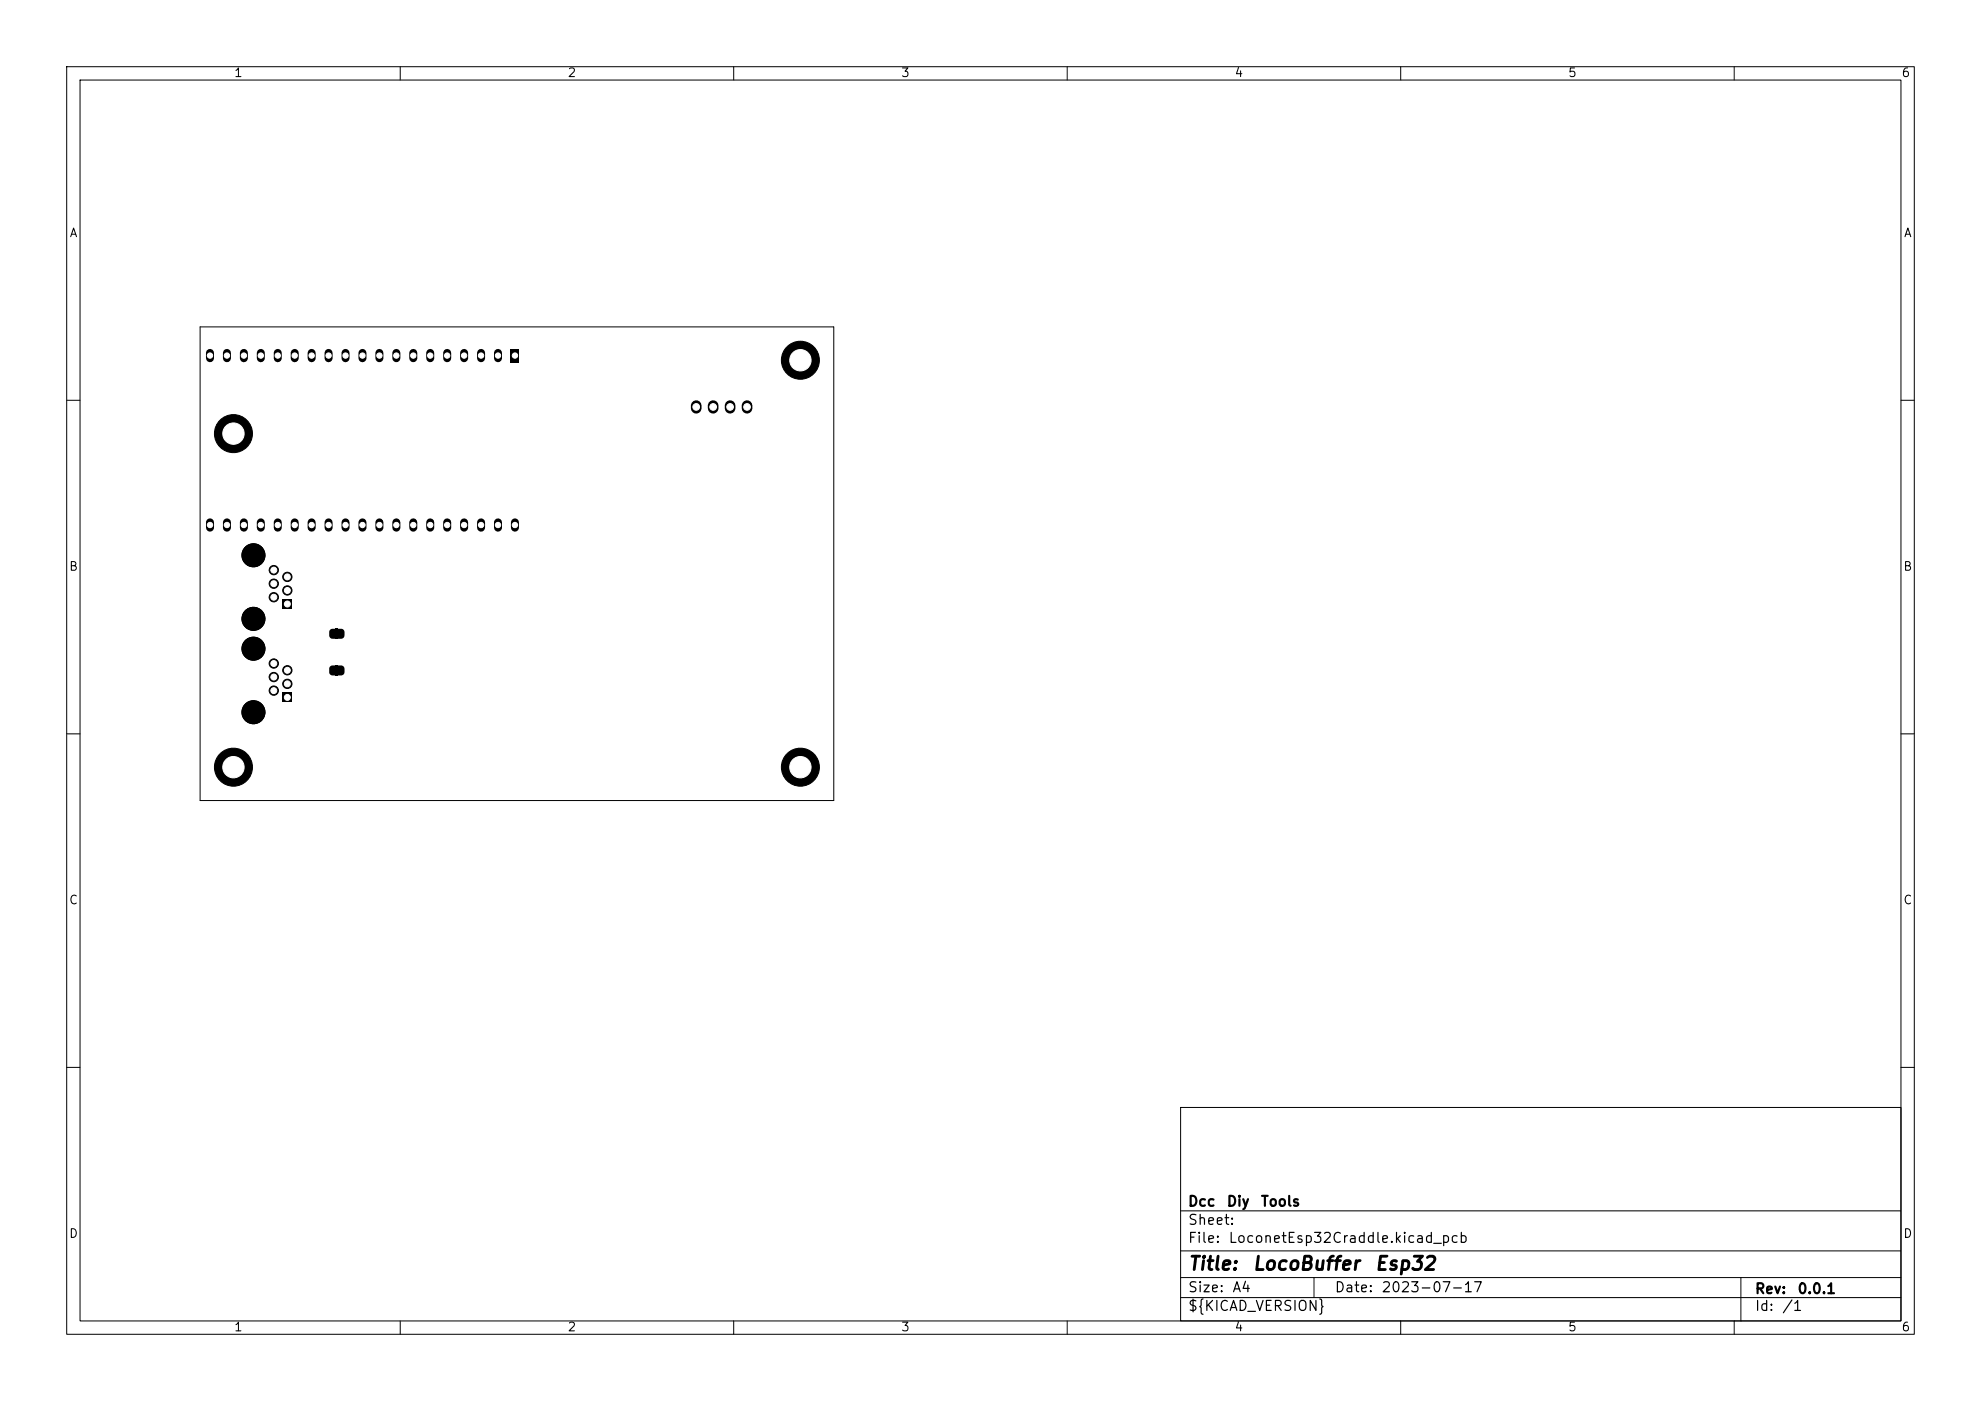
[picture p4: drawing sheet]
<svg xmlns="http://www.w3.org/2000/svg" width="297mm" height="210mm" viewBox="0 0 297 210" stroke-linecap="round" stroke-linejoin="round" font-family="sans-serif">
<g fill="none" stroke="#000" stroke-width=".15">
<path d="M10 10h277v190h-277zM12 12h273v186h-273zM60 10v2M110 10v2M160 10v2M210 10v2M260 10v2M30 49h95v71h-95zM10 60h2M285 60h2M10 110h2M285 110h2"/>
<path d="M10 160h2M177 166h108v32h-108zM285 160h2M60 198v2M110 198v2M160 198v2M177 194.5h108M177 191.5h108M177 187.5h108M177 181.5h108M197 191.5v3M210 198v2"/>
<path d="M260 198v2M261 191.5v6.5"/>
</g>
<path d="M76.6 52.3h1.2v2h-1.2zM42.4 89.8h1.4v1.4h-1.4zM49.5 94.4l.8-.1v1.5l-.6-.1-.3-.3v-.7zM50.3 94.3h.3v1.5h-.3zM50.3 99.8h.3v1.4h-.3zM50.7 94.3h.6l.3 .3v.7l-.3 .4-.6 .1zM50.7 99.8h.6l.3 .3v.7l-.3 .4-.6 .1zM42.4 103.8h1.4v1.4h-1.4zM49.5 99.9l.3-.1h.5v1.5l-.5-.1-.3-.1-.1-.3z" fill="#000"/>
<g fill="#000" stroke="#000" stroke-width=".15">
<circle cx="120" cy="54" r="2.85"/>
<circle cx="35" cy="65" r="2.85"/>
<circle cx="38" cy="83.2" r="1.72"/>
<circle cx="38" cy="92.8" r="1.72"/>
<circle cx="38" cy="97.2" r="1.72"/>
<circle cx="41" cy="87.5" r=".7"/>
<circle cx="41" cy="99.5" r=".7"/>
<circle cx="41" cy="85.5" r=".7"/>
<circle cx="41" cy="89.5" r=".7"/>
<circle cx="43.1" cy="88.5" r=".7"/>
<circle cx="43.1" cy="86.5" r=".7"/>
<circle cx="35" cy="115" r="2.85"/>
<circle cx="38" cy="106.8" r="1.72"/>
<circle cx="41" cy="101.5" r=".7"/>
<circle cx="41" cy="103.5" r=".7"/>
<circle cx="43.1" cy="102.5" r=".7"/>
<circle cx="43.1" cy="100.5" r=".7"/>
<circle cx="120" cy="115" r="2.85"/>
</g>
<g fill="none" stroke="#000" stroke-width="1.2">
<path d="M31.5 52.9v.8M34 52.9v.8M36.6 52.9v.8M39.1 52.9v.8M41.6 52.9v.8M44.2 52.9v.8M46.7 52.9v.8M49.3 52.9v.8M51.8 52.9v.8M54.3 52.9v.8M56.9 52.9v.8M59.4 52.9v.8"/>
<path d="M62 52.9v.8M64.5 52.9v.8M67 52.9v.8M69.6 52.9v.8M72.1 52.9v.8M74.7 52.9v.8M31.5 78.3v.8M34 78.3v.8M36.6 78.3v.8M39.1 78.3v.8M41.6 78.3v.8M44.2 78.3v.8"/>
<path d="M46.7 78.3v.8M49.3 78.3v.8M51.8 78.3v.8M54.3 78.3v.8M56.9 78.3v.8M59.4 78.3v.8M62 78.3v.8M64.5 78.3v.8M67 78.3v.8M69.6 78.3v.8M72.1 78.3v.8M74.7 78.3v.8"/>
<path d="M77.2 78.3v.8"/>
</g>
<path d="M104.4 60.8v.4M106.9 60.8v.4M109.5 60.8v.4M112 60.8v.4" fill="none" stroke="#000" stroke-width="1.6"/>
<g fill="#fff" stroke="#fff" stroke-width=".15">
<circle cx="43.1" cy="90.5" r=".44"/>
<circle cx="41" cy="89.5" r=".44"/>
<circle cx="43.1" cy="88.5" r=".44"/>
<circle cx="41" cy="87.5" r=".44"/>
<circle cx="43.1" cy="86.5" r=".44"/>
<circle cx="41" cy="85.5" r=".44"/>
<circle cx="43.1" cy="104.5" r=".45"/>
<circle cx="41" cy="103.5" r=".45"/>
<circle cx="43.1" cy="102.5" r=".45"/>
<circle cx="41" cy="101.5" r=".45"/>
<circle cx="43.1" cy="100.5" r=".45"/>
<circle cx="41" cy="99.5" r=".45"/>
<circle cx="35" cy="65" r="1.6"/>
<circle cx="35" cy="115" r="1.6"/>
<circle cx="120" cy="115" r="1.6"/>
<circle cx="120" cy="54" r="1.6"/>
<circle cx="77.2" cy="53.3" r=".4"/>
<circle cx="74.7" cy="53.3" r=".4"/>
<circle cx="72.1" cy="53.3" r=".4"/>
<circle cx="69.6" cy="53.3" r=".4"/>
<circle cx="67" cy="53.3" r=".4"/>
<circle cx="64.5" cy="53.3" r=".4"/>
<circle cx="62" cy="53.3" r=".4"/>
<circle cx="59.4" cy="53.3" r=".4"/>
<circle cx="56.9" cy="53.3" r=".4"/>
<circle cx="54.3" cy="53.3" r=".4"/>
<circle cx="51.8" cy="53.3" r=".4"/>
<circle cx="49.3" cy="53.3" r=".4"/>
<circle cx="46.7" cy="53.3" r=".4"/>
<circle cx="44.2" cy="53.3" r=".4"/>
<circle cx="41.6" cy="53.3" r=".4"/>
<circle cx="39.1" cy="53.3" r=".4"/>
<circle cx="36.6" cy="53.3" r=".4"/>
<circle cx="34" cy="53.3" r=".4"/>
<circle cx="31.5" cy="53.3" r=".4"/>
<circle cx="31.5" cy="78.7" r=".4"/>
<circle cx="34" cy="78.7" r=".4"/>
<circle cx="36.6" cy="78.7" r=".4"/>
<circle cx="39.1" cy="78.7" r=".4"/>
<circle cx="41.6" cy="78.7" r=".4"/>
<circle cx="44.2" cy="78.7" r=".4"/>
<circle cx="46.7" cy="78.7" r=".4"/>
<circle cx="49.3" cy="78.7" r=".4"/>
<circle cx="51.8" cy="78.7" r=".4"/>
<circle cx="54.3" cy="78.7" r=".4"/>
<circle cx="56.9" cy="78.7" r=".4"/>
<circle cx="59.4" cy="78.7" r=".4"/>
<circle cx="62" cy="78.7" r=".4"/>
<circle cx="64.5" cy="78.7" r=".4"/>
<circle cx="67" cy="78.7" r=".4"/>
<circle cx="69.6" cy="78.7" r=".4"/>
<circle cx="72.1" cy="78.7" r=".4"/>
<circle cx="74.7" cy="78.7" r=".4"/>
<circle cx="77.2" cy="78.7" r=".4"/>
<circle cx="104.4" cy="61" r=".5"/>
<circle cx="106.9" cy="61" r=".5"/>
<circle cx="109.5" cy="61" r=".5"/>
<circle cx="112" cy="61" r=".5"/>
</g>
<g font-size="2">
<text x="178" y="190.9">Title:</text>
<text x="187.7" y="190.9">LocoBuffer</text>
<text x="206" y="190.9">Esp32</text>
</g>
<g font-size="1.5">
<text x="178" y="184">Sheet:</text>
<text x="178" y="181.2">Dcc</text>
<text x="183.8" y="181.2">Diy</text>
<text x="188.9" y="181.2">Tools</text>
<text x="178" y="186.7">File:</text>
<text x="184.1" y="186.7">LoconetEsp32Craddle.kicad_pcb</text>
<text x="178" y="196.9">${KICAD_VERSION}</text>
<text x="178" y="194.1">Size:</text>
<text x="184.7" y="194.1">A4</text>
<text x="200" y="194.1">Date:</text>
<text x="207" y="194.1">2023-07-17</text>
<text x="263" y="194.3">Rev:</text>
<text x="263" y="196.9">Id:</text>
<text x="267.1" y="196.9">/1</text>
<text x="269.4" y="194.3">0.0.1</text>
</g>
<g font-size="1.3">
<text x="35" y="11.9">1</text>
<text x="85" y="11.9">2</text>
<text x="135" y="11.9">3</text>
<text x="185" y="11.9">4</text>
<text x="235" y="11.9">5</text>
<text x="285" y="11.9">6</text>
<text x="10.3" y="35.9">A</text>
<text x="285.4" y="35.9">A</text>
<text x="10.3" y="85.9">B</text>
<text x="285.3" y="85.9">B</text>
<text x="10.3" y="135.9">C</text>
<text x="285.3" y="135.9">C</text>
<text x="10.3" y="185.9">D</text>
<text x="285.3" y="185.9">D</text>
<text x="35" y="199.9">1</text>
<text x="85" y="199.9">2</text>
<text x="135" y="199.9">3</text>
<text x="185" y="199.9">4</text>
<text x="235" y="199.9">5</text>
<text x="285" y="199.9">6</text>
</g>
</svg>
